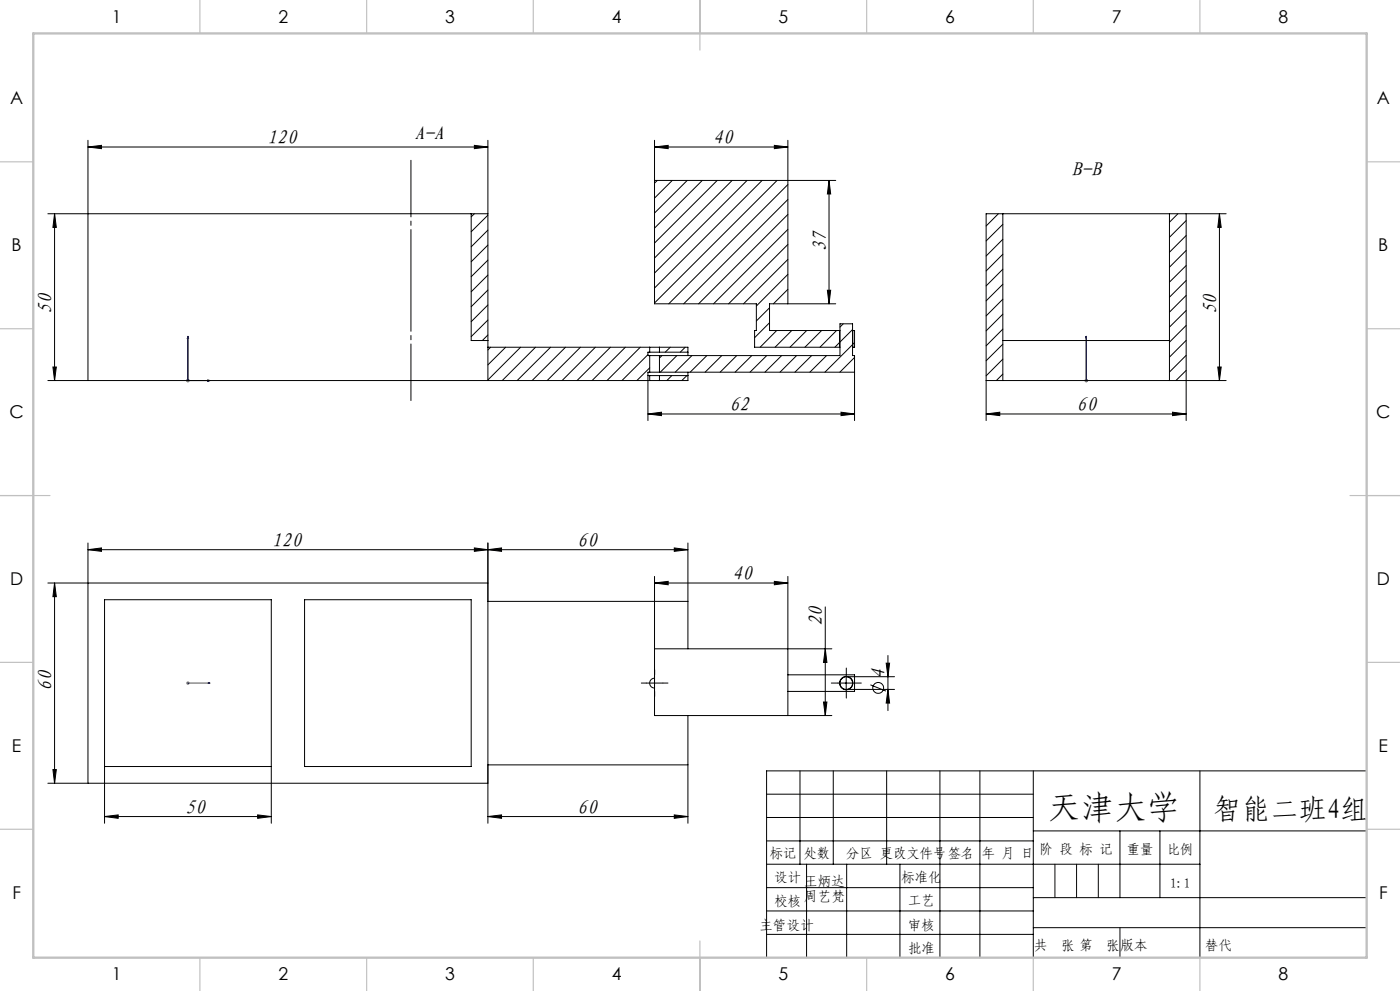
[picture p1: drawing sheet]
<svg xmlns="http://www.w3.org/2000/svg" width="420mm" height="297mm" viewBox="0 0 420 297" stroke-linecap="round" stroke-linejoin="round" font-family="sans-serif">
<g fill="none" stroke="#000" stroke-width=".3">
<path d="M26.4 44.1l4-.5v1zM26.4 44.1h120M26.4 42v22.1h-12M142.3 43.6l4.1 .5-4.1 .5zM146.4 42v22.1M196.4 44.1l4-.5v1zM196.4 42v12.1M196.4 44.1h40M232.3 43.6l4.1 .5-4.1 .5zM236.4 42v12.1h14.3M248.7 54.1l.5 4h-1zM248.7 54.1v36.9"/>
<path d="M16.4 64.1l.5 4.1h-1zM16.4 64.1v49.9M355.8 64.1h12M365.8 64.1l.6 4.1h-1.1zM365.8 64.1v49.9M236.4 91h14.3M248.2 87h1l-.5 4zM14.4 114h12M15.9 110h1l-.5 4zM194.4 112.6v13.4M256.4 111.5v14.5M295.8 114v12"/>
<path d="M365.3 110h1.1l-.6 4zM367.8 114h-12v12M194.4 124.1l4-.6v1.1zM194.4 124.1h62M252.3 123.5l4.1 .6-4.1 .5zM295.8 124.1l4.1-.6v1.1zM295.8 124.1h60M351.8 123.5l4 .6-4 .5zM16.4 174.7l.5 4.1h-1zM16.4 174.7v60M26.4 164.7l4-.5v1zM26.4 162.7v12h-12"/>
<path d="M26.4 164.7h180M142.3 164.2l4.1 .5-4.1 .5zM146.4 164.7l4.1-.5v1zM146.4 162.7v17.5M196.4 174.7l4-.5v1.1zM196.4 172.8v21.6M196.4 174.7h40M202.3 164.2l4.1 .5-4.1 .5zM206.4 162.7v17.5M232.3 174.2l4.1 .5-4.1 .6zM236.4 172.8v21.6h13.2M247.6 194.4l.5 4.1h-1z"/>
<path d="M247.6 181.9v32.6M265.9 198.8h1l-.5 4zM266.4 196.5v16.5M193.9 204.7h5M196.4 202.2v5M236.4 214.5h13.2M247.1 210.4h1l-.5 4.1zM251.4 204.7h5M253.9 202.2v5M253.9 202.8h14.5M253.9 206.6h14.5M261.1 205.2l4.7 1.9"/>
<path d="M266.4 206.6l.5 4.1h-1zM14.4 234.7h12M15.9 230.6h1l-.5 4.1zM31.4 229.7v17M81.4 229.7v17M146.4 229.2v17.5M206.4 229.2v17.5M230 238h80M240 231v28M250 231v28M266 231v28M282 231v56"/>
<path d="M294 231v56M310 231v56M360 231v56M410 231h-180v56M31.4 244.7l4.1-.5v1zM31.4 244.7h50M77.3 244.2l4.1 .5-4.1 .5zM146.4 244.7l4.1-.5v1zM146.4 244.7h60M202.3 244.2l4.1 .5-4.1 .5zM230 245h80M230 252h80"/>
<path d="M230 259h130M242 259v28M254 259v28M270 259v28M310 249h100M336 249v20M348 249v20M230 266h80M230 273h80M310 269h100M310 278h100M230 280h80"/>
<circle cx="263.5" cy="206.2" r="1.62"/>
</g>
<path d="M56.4 100.8v13.2h6.6M56.4 100.8l.2 .7h-.4zM62.3 113.9l.7 .1-.7 .2zM325.9 113.9v.3zM325.9 100.8v.7v-.7M325.9 114h.1M325.9 100.8v13.2M56.2 204.7h.4zM56.4 204.7h.1M56.4 204.7h6.6M63 204.7h-.7h.7" fill="none" stroke="#00f" stroke-width=".3"/>
<path d="M55.9 114h1M56 113.7l.7 .7M56.4 113.6v1M56.7 113.7l-.7 .7M325.3 114h1.1M325.5 113.7l.7 .7M325.9 113.6v1M326.2 113.7l-.7 .7M55.9 204.7h1M56 204.4l.7 .7M56.4 204.2v1M56.7 204.4l-.7 .7" fill="none" stroke="#808080" stroke-width=".3"/>
<path d="M193.9 204.7h-1.5M196.4 202.2v-1.5M196.4 207.2v1.5M198.9 204.7h1.5M251.4 204.7h-2M253.9 202.2v-2M253.9 207.2v2M256.4 204.7h2" fill="none" stroke="#000" stroke-width=".3" stroke-dasharray="30.5 1.3 1.3 1.3"/>
<path d="M123.3 120v-72" fill="none" stroke="#000" stroke-width=".3" stroke-dasharray="30.5 1.3 1.3 1.3" stroke-dashoffset="13.5"/>
<path d="M316.5 259v10M323 259v10M329.5 259v10M336 278v9" fill="none" stroke="#0a0605" stroke-width=".3"/>
<g fill="none" stroke="#c0c0c0" stroke-width=".35">
<path d="M60 0v10M110 0v10M160 0v10M210 0v15M260 0v10M310 0v10M360 0v10M0 48.5h10M410 48.5h10M0 98.5h10M410 98.5h10M0 148.5h15"/>
<path d="M405 148.5h15M0 198.5h10M410 198.5h10M0 248.5h10M410 248.5h10M60 287v10M110 287v10M160 287v10M210 282v15M260 287v10M310 287v10M360 287v10"/>
</g>
<path d="M10 10h400v277h-400z" fill="none" stroke="#c0c0c0" stroke-width=".7"/>
<g fill="#00f">
<path d="M62.3 204.7h.7zM56.2 204.7h.4z"/>
<path d="M325.9 113.9v.3zM325.9 100.8v.7zM325.9 113.9v.3zM325.9 100.8v.7z"/>
<path d="M62.3 113.9l.7 .1-.7 .2zM56.4 100.8l.2 .7h-.4zM62.3 113.9l.7 .1-.7 .2zM56.4 100.8l.2 .7h-.4z"/>
</g>
<g fill="#000">
<path d="M16.4 174.7l.5 4.1h-1zM15.9 230.6h1l-.5 4.1zM265.9 198.8h1l-.5 4zM266.4 206.6l.5 4.1h-1zM16.4 64.1l.5 4.1h-1zM15.9 110h1l-.5 4z"/>
<path d="M142.3 164.2l4.1 .5-4.1 .5zM26.4 164.7l4-.5v1z"/>
<path d="M146.4 164.7l4.1-.5v1zM202.3 164.2l4.1 .5-4.1 .5z"/>
<path d="M247.1 210.4h1l-.5 4.1zM247.6 194.4l.5 4.1h-1zM248.2 87h1l-.5 4zM248.7 54.1l.5 4h-1zM365.3 110h1.1l-.6 4zM365.8 64.1l.6 4.1h-1.1z"/>
<path d="M77.3 244.2l4.1 .5-4.1 .5zM31.4 244.7l4.1-.5v1zM232.3 174.2l4.1 .5-4.1 .6zM196.4 174.7l4-.5v1.1z"/>
<path d="M146.4 244.7l4.1-.5v1zM202.3 244.2l4.1 .5-4.1 .5zM196.4 44.1l4-.5v1zM232.3 43.6l4.1 .5-4.1 .5zM26.4 44.1l4-.5v1zM142.3 43.6l4.1 .5-4.1 .5zM194.4 124.1l4-.6v1.1zM252.3 123.5l4.1 .6-4.1 .5zM295.8 124.1l4.1-.6v1.1zM351.8 123.5l4 .6-4 .5z"/>
</g>
<g fill="none" stroke="#000" stroke-width=".3">
<path d="M197.2 54.1l-.8 .8M201.7 54.1l-5.3 5.3M206.2 54.1l-9.8 9.7M210.7 54.1l-14.3 14.3M215.2 54.1l-18.8 18.7M219.6 54.1l-23.2 23.2M224.1 54.1l-27.7 27.7M228.6 54.1l-32.2 32.2M233.1 54.1l-36.7 36.7M236.4 55.3l-35.8 35.7M236.4 59.8l-31.3 31.2M141.4 64.1v38h5"/>
<path d="M142.3 64.1l-.9 .9M146.4 64.5l-5 5M146.4 69l-5 5M146.4 73.4l-5 5.1M146.4 78l-5 4.9M236.4 64.3l-26.8 26.7M236.4 68.8l-22.3 22.2M236.4 73.3l-17.8 17.7M236.4 77.7l-13.3 13.3M295.8 64.1h60v49.9h-60zM299.5 64.1l-3.7 3.6M300.8 67.2l-5 5"/>
<path d="M300.8 71.7l-5 5M300.8 76.2l-5 5M300.8 64.1v49.9M350.8 64.1v49.9M353.4 64.1l-2.6 2.5M355.8 66.1l-5 5M355.8 70.6l-5 5M355.8 75.1l-5 5M355.8 79.6l-5 5M146.4 82.4l-5 5.1M146.4 86.9l-5 5M146.4 91.4l-5 5"/>
<path d="M146.4 95.9l-5 5M230.9 92.2l-4 4M230.9 96.7l-4.5 4.5M233 99.1l-5 5M236.4 82.2l-9.5 9.5M236.4 86.7l-4.4 4.3M237.5 99.1l-5 5M242 99.1l-5 5M246.5 99.1l-5 5M251 99.1l-5 5M251.9 99.1v5M252 99.1h-21.1v-8.1h5.5v-36.9h-40v36.9h30.5v8.1h-.5v5h25.6"/>
<path d="M253 97l-1 1M255.8 99.1h.6v5h-.6M255.8 98.8l-3.8 3.7M255.8 99.1v5M300.8 80.7l-5 5M300.8 85.2l-5 5M300.8 89.7l-5 5M300.8 94.2l-5 5M300.8 98.6l-5 5M355.8 84.1l-5 5M355.8 88.5l-5 5.1M355.8 93.1l-5 4.9"/>
<path d="M355.8 97.5l-5 5M146.4 114v-49.9h-120v49.9h168.5M146.4 100.4l-1.7 1.7M146.4 104.1h48.5M147.2 104.1l-.8 .8M151.7 104.1l-5.3 5.3M156.2 104.1l-9.8 9.8M160.7 104.1l-10 9.9M165.2 104.1l-10 9.9M169.7 104.1l-10.1 9.9M174.1 104.1l-10 9.9M178.6 104.1l-10 9.9"/>
<path d="M183.1 104.1l-10 9.9M187.6 104.1l-10 9.9M192.1 104.1l-10 9.9M194.4 106.3l-7.8 7.7M194.9 114h2.9M194.9 112.6h2.9M194.9 105.5h2.9M194.9 104.1h2.9M194.9 106.6h2.9M194.9 111.5h2.9M194.9 105.5h-.5v1.1h.5M194.9 111.5h-.5v1.1h.5"/>
<path d="M194.9 104.1v1.4M194.9 106.6v4.9M194.9 112.6v1.4M194.9 110.2l-3.8 3.8M197.8 104.1h8.6v2.5M197.8 106.6h54.2v-9.6h3.8v9.6h.6v4.9h-58.6M197.8 104.1v1.4M197.8 106.6v4.9M197.8 112.6v1.4M197.8 105.5h8.6M197.8 112.6h8.6M198.6 106.6l-.8 .7"/>
<path d="M201.1 104.1l-1.5 1.4M201.5 112.6l-1.4 1.4M203.1 106.6l-5 4.9M205.6 104.1l-1.5 1.4M206.1 112.6l-1.6 1.4M206.4 111.5v2.5h-8.6M207.6 106.6l-5 4.9M212.1 106.6l-5.1 4.9M216.5 106.6l-5 4.9M221 106.6l-5 4.9M225.5 106.6l-5 4.9M230 106.6l-5 4.9"/>
<path d="M234.5 106.6l-5 4.9M239 106.6l-5 4.9M243.5 106.6l-5 4.9M248 106.6l-5 4.9M251.9 102.6l-1.4 1.5M255.8 103.3l-8.3 8.2M256.4 102.7l-.6 .5M256.4 107.1l-4.4 4.4M300.8 103.1l-5 5M300.8 107.6l-5 5M300.8 112.1l-1.9 1.9M300.8 102.1h50"/>
<path d="M355.8 102l-5 5M355.8 106.5l-5 5M355.8 111l-3 3M26.4 174.7h120v60h-120zM31.4 179.7h50v50h-50zM91.4 179.7h50v50h-50zM146.4 180.2h60v14.2M196.4 194.4h40v20.1h-40zM196.4 203.2a1.5 1.5 0 0 0-1.5 1.5 1.5 1.5 0 0 0 1.5 1.5M206.4 214.5v14.7h-60M236.4 202.2h20v5h-20"/>
<circle cx="253.9" cy="204.7" r="1.9"/>
<circle cx="253.9" cy="204.7" r="2.01"/>
</g>
<text font-size="9.9" x="314.5" y="245.4">天津大学</text>
<text font-size="8.5" x="364.2" y="245.4">智能二班4组</text>
<g font-size="6">
<text x="124.3" y="41.9">A-A</text>
<text x="80.1" y="43.2">120</text>
<text x="213.9" y="43.2">40</text>
<text x="321.5" y="52.8">B-B</text>
<text x="247.9" y="75.6" transform="rotate(-90 247.9 75.6)">37</text>
<text x="15.6" y="94.1" transform="rotate(-90 15.6 94.1)">50</text>
<text x="365" y="94.2" transform="rotate(-90 365 94.2)">50</text>
<text x="218.8" y="123.2">62</text>
<text x="323" y="123.2">60</text>
<text x="81.5" y="163.9">120</text>
<text x="173.1" y="163.9">60</text>
<text x="219.7" y="173.9">40</text>
<text x="246.8" y="187.7" transform="rotate(-90 246.8 187.7)">20</text>
<text x="265.6" y="203.5" transform="rotate(-90 265.6 203.5)">4</text>
<text x="15.6" y="207.1" transform="rotate(-90 15.6 207.1)">60</text>
<text x="55.6" y="243.9">50</text>
<text x="173.1" y="243.9">60</text>
</g>
<g font-size="5.3">
<text x="33.5" y="6.8">1</text>
<text x="83.5" y="6.8">2</text>
<text x="133.5" y="6.8">3</text>
<text x="183.5" y="6.8">4</text>
<text x="233.5" y="6.8">5</text>
<text x="283.5" y="6.8">6</text>
<text x="333.5" y="6.8">7</text>
<text x="383.5" y="6.8">8</text>
<text x="3" y="31.1">A</text>
<text x="413" y="31.1">A</text>
<text x="3.5" y="75.3">B</text>
<text x="413.5" y="75.3">B</text>
<text x="2.8" y="125.3">C</text>
<text x="412.8" y="125.3">C</text>
<text x="3" y="175.3">D</text>
<text x="413" y="175.3">D</text>
<text x="3.6" y="225.3">E</text>
<text x="413.6" y="225.3">E</text>
<text x="3.7" y="269.6">F</text>
<text x="413.7" y="269.6">F</text>
<text x="33.5" y="293.8">1</text>
<text x="83.5" y="293.8">2</text>
<text x="133.5" y="293.8">3</text>
<text x="183.5" y="293.8">4</text>
<text x="233.5" y="293.8">5</text>
<text x="283.5" y="293.8">6</text>
<text x="333.5" y="293.8">7</text>
<text x="383.5" y="293.8">8</text>
</g>
<g font-size="4.1">
<text x="230.9" y="257.2">标记</text>
<text x="241.1" y="257.2">处数</text>
<text x="253.9" y="257.2">分区 更改文件号签名</text>
<text x="294.5" y="257.2">年 月 日</text>
<text x="311.8" y="255.9">阶 段 标 记</text>
<text x="338" y="255.9">重量</text>
<text x="350.2" y="255.9">比例</text>
<text x="232.3" y="264.2">设计</text>
<text x="241.3" y="265.5">王炳达</text>
<text x="241.3" y="270">周艺梵</text>
<text x="270.4" y="264.2">标准化</text>
<text x="351.1" y="266">1:1</text>
<text x="232.3" y="271.4">校核</text>
<text x="272.4" y="271.3">工艺</text>
<text x="227.9" y="278.6">主管设计</text>
<text x="272.4" y="278.6">审核</text>
<text x="272.4" y="285.5">批准</text>
<text x="310.3" y="284.7">共</text>
<text x="318.4" y="284.7">张 第</text>
<text x="331.9" y="284.7">张</text>
<text x="336.1" y="284.7">版本</text>
</g>
<text font-size="4.1" fill="#0a0605" x="361.6" y="284.7">替代</text>
</svg>
